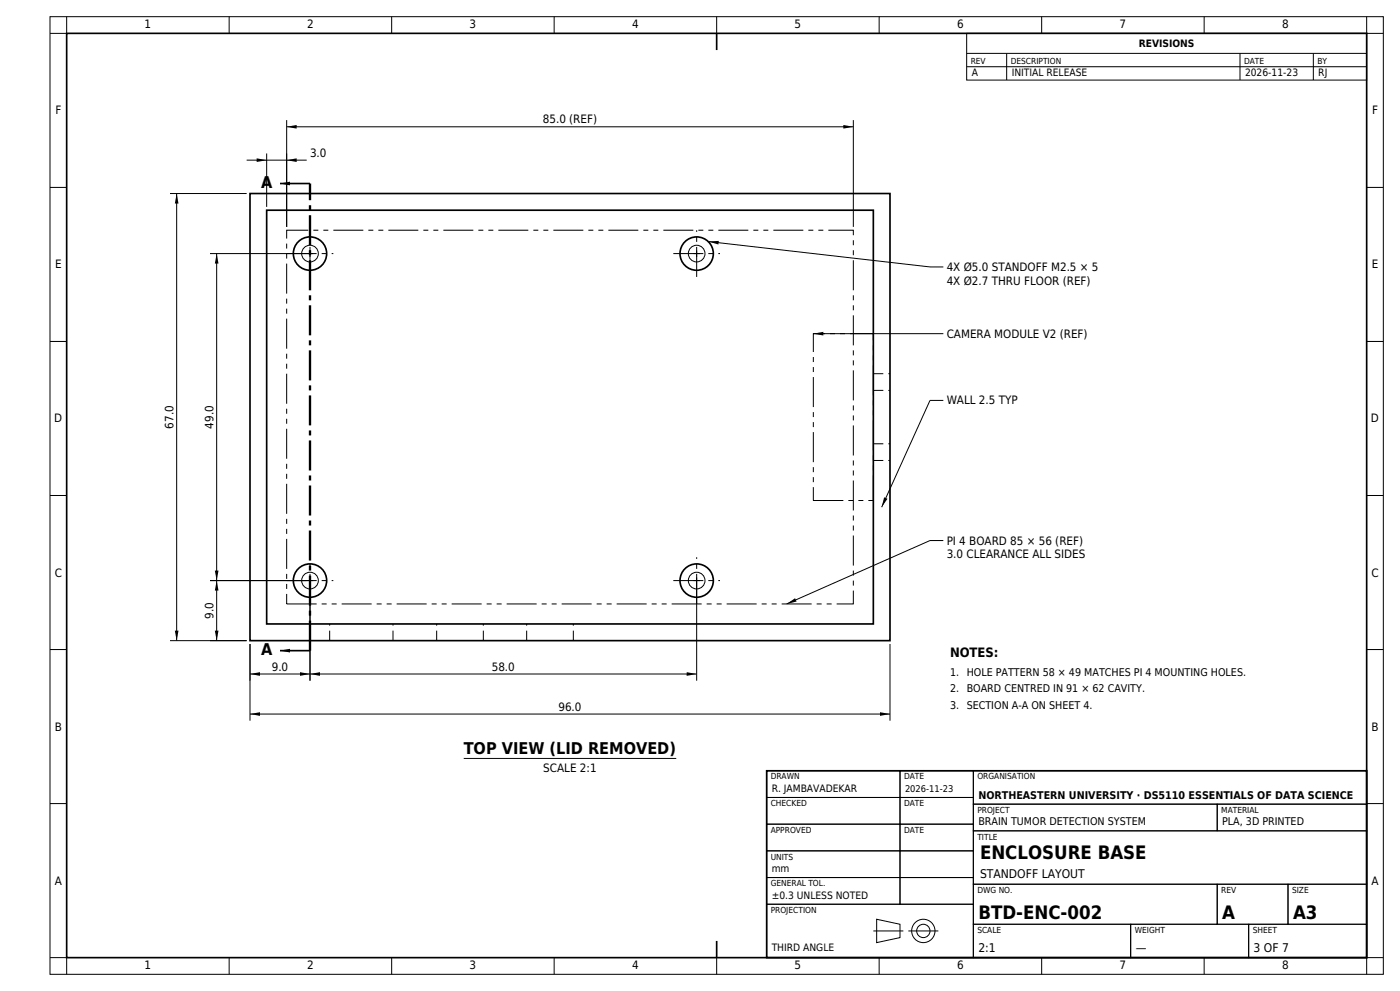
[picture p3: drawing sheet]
<svg xmlns="http://www.w3.org/2000/svg" width="420mm" height="297mm" viewBox="0 0 420 297" stroke-linecap="round" stroke-linejoin="round" font-family="sans-serif">
<g fill="none" stroke="#000" stroke-width=".5">
<path d="M20 10h390v277h-390zM215 10v5M75 58h192v134h-192zM84 55h9M80 63h182v124h-182zM84 195h9M230 231h180v56h-180zM215 282v5"/>
<circle cx="93" cy="76" r="5"/>
<circle cx="209" cy="76" r="5"/>
<circle cx="93" cy="174" r="5"/>
<circle cx="209" cy="174" r="5"/>
</g>
<g fill="none" stroke="#000" stroke-width=".3">
<path d="M15 5h400v287h-400zM20 5v5h-5M68.8 5v5M117.5 5v5M166.2 5v5M215 5v5M263.8 5v5M290 10h120v14h-120zM290 16h120M290 20h120M302 16v8M312.5 5v5"/>
<path d="M361.3 5v5M372 16v8M394 16v8M410 5v5h5M86 36v32M86 38h170M256 36v32M15 56.2h5M51 58h23M53 58v134M74 48h18M80 46v16"/>
<path d="M410 56.2h5M63 76h31M65 76v116M93 75v2M208 76h2M209 75v2M212.6 72.4l66.4 7.6h4M15 102.3h5M244 100h39M283 120h-4l-14.5 32M410 102.3h5M15 148.5h5"/>
<path d="M410 148.5h5M63 174h31M93 173v31M208 174h2M209 173v31M283 162h-4l-43 19M15 194.7h5M51 192h23M75 193v23M267 193v23M410 194.7h5M75 202h134"/>
<path d="M75 214h192M139.1 227.3h63.8M230 231h40v8h-40zM230 239h40v8h-40zM270 231h22v8h-22zM270 239h22v8h-22zM292 231h118v10h-118zM15 240.8h5M230 247h40v8h-40zM230 255h40v8h-40zM270 247h22v8h-22zM270 255h22v8h-22z"/>
<path d="M292 241h73.2v8h-73.2zM292 249h118v16h-118zM365.2 241h44.8v8h-44.8zM410 240.8h5M230 263h40v8h-40zM230 271h62v16h-62zM263 275.5l7 1.5v4l-7 1.5zM270 263h22v8h-22zM292 265h73.2v12h-73.2zM292 277h47.2v10h-47.2zM339.2 277h35.4v10h-35.4zM365.2 265h21.2v12h-21.2z"/>
<path d="M374.6 277h35.4v10h-35.4zM386.4 265h23.6v12h-23.6zM15 287h5v5M68.8 287v5M117.5 287v5M166.2 287v5M215 287v5M263.8 287v5M312.5 287v5M361.3 287v5M415 287h-5v5"/>
<circle cx="93" cy="76" r="2.5"/>
<circle cx="209" cy="76" r="2.5"/>
<circle cx="93" cy="174" r="2.5"/>
<circle cx="209" cy="174" r="2.5"/>
<circle cx="277" cy="279" r="3.5"/>
<circle cx="277" cy="279" r="2"/>
</g>
<path d="M86 76h14M202 76h14M93 83v-14M209 83v-14M86 174h14M202 174h14M93 181v-14M209 181v-14M262 279h9M272.5 279h9" fill="none" stroke="#000" stroke-width=".3" stroke-dasharray="9 1.5 1.5 1.5" stroke-linecap="butt"/>
<path d="M86 69h170v112h-170zM244 100h18v50h-18z" fill="none" stroke="#000" stroke-width=".3" stroke-dasharray="9 1.5 1.5 1.5 1.5 1.5" stroke-linecap="butt"/>
<path d="M262 117h5M262 112h5M262 133h5M262 138h5M98.9 192v-5M117.9 192v-5M131 192v-5M145 192v-5M158 192v-5M172 192v-5" fill="none" stroke="#000" stroke-width=".3" stroke-dasharray="3 1.5" stroke-linecap="butt"/>
<g fill="#000">
<path d="M86 38l3-.6v1.1zM253 37.4l3 .6-3 .5zM53 58l.6 3h-1.1zM77 47.5l3 .5-3 .6zM84 55l3-.5v1.1zM86 48l3-.5v1.1zM65 76l.5 3h-1.1zM212.6 72.4l3-.2-.1 1.1zM244 100l3-.6v1.2zM265.2 149l1 .5-1.7 2.5zM65 174l.5 3h-1.1zM64.4 171h1.1l-.5 3z"/>
<path d="M52.5 189h1.1l-.6 3zM64.4 189h1.1l-.5 3zM84 195l3-.5v1.1zM236 181l2.5-1.7 .5 1zM75 202l3-.6v1.1zM75 214l3-.5v1.1zM90 201.4l3 .6-3 .5zM93 202l3-.6v1.1zM206 201.4l3 .6-3 .5zM264 213.5l3 .5-3 .6z"/>
</g>
<path d="M93 195v-140" fill="none" stroke="#000" stroke-width=".7" stroke-dasharray="9 1.5 1.5 1.5" stroke-linecap="butt"/>
<g font-size="5.6">
<text x="294" y="257.5">ENCLOSURE BASE</text>
<text x="293.5" y="275.4">BTD-ENC-002</text>
<text x="366.7" y="275.4">A</text>
<text x="387.9" y="275.4">A3</text>
</g>
<g font-size="4.9">
<text x="78.3" y="56.3">A</text>
<text x="78.3" y="196.3">A</text>
<text x="139.1" y="226">TOP VIEW (LID REMOVED)</text>
</g>
<text font-size="3.9" x="285" y="197">NOTES:</text>
<g font-size="3.6">
<text x="294" y="263">STANDOFF LAYOUT</text>
<text x="293.5" y="285.4">2:1</text>
<text x="340.7" y="285.4">—</text>
<text x="376.1" y="285.4">3 OF 7</text>
</g>
<g font-size="3.5">
<text x="43.4" y="8.4">1</text>
<text x="92.1" y="8.4">2</text>
<text x="140.9" y="8.4">3</text>
<text x="189.6" y="8.4">4</text>
<text x="238.4" y="8.4">5</text>
<text x="287.1" y="8.4">6</text>
<text x="335.9" y="8.4">7</text>
<text x="384.6" y="8.4">8</text>
<text x="16.6" y="34.3">F</text>
<text x="411.6" y="34.3">F</text>
<text x="162.8" y="37">85.0 (REF)</text>
<text x="93" y="47">3.0</text>
<text x="16.5" y="80.4">E</text>
<text x="284" y="81.2">4X Ø5.0 STANDOFF M2.5 × 5</text>
<text x="411.5" y="80.4">E</text>
<text x="284" y="85.3">4X Ø2.7 THRU FLOOR (REF)</text>
<text x="284" y="101.2">CAMERA MODULE V2 (REF)</text>
<text x="284" y="121.2">WALL 2.5 TYP</text>
<text x="16.3" y="126.6">D</text>
<text x="52" y="128.5" transform="rotate(-90 52 128.5)">67.0</text>
<text x="64" y="128.5" transform="rotate(-90 64 128.5)">49.0</text>
<text x="411.3" y="126.6">D</text>
<text x="284" y="163.2">PI 4 BOARD 85 × 56 (REF)</text>
<text x="284" y="167.3">3.0 CLEARANCE ALL SIDES</text>
<text x="16.4" y="172.8">C</text>
<text x="411.4" y="172.8">C</text>
<text x="64" y="185.5" transform="rotate(-90 64 185.5)">9.0</text>
<text x="81.5" y="201">9.0</text>
<text x="147.5" y="201">58.0</text>
<text x="167.5" y="213">96.0</text>
<text x="16.4" y="219">B</text>
<text x="411.4" y="219">B</text>
<text x="163" y="231.5">SCALE 2:1</text>
<text x="16.4" y="265.1">A</text>
<text x="411.4" y="265.1">A</text>
<text x="43.4" y="290.4">1</text>
<text x="92.1" y="290.4">2</text>
<text x="140.9" y="290.4">3</text>
<text x="189.6" y="290.4">4</text>
<text x="238.4" y="290.4">5</text>
<text x="287.1" y="290.4">6</text>
<text x="335.9" y="290.4">7</text>
<text x="384.6" y="290.4">8</text>
</g>
<g font-size="3.2">
<text x="285" y="202.5">1.</text>
<text x="290" y="202.5">HOLE PATTERN 58 × 49 MATCHES PI 4 MOUNTING HOLES.</text>
<text x="285" y="207.5">2.</text>
<text x="290" y="207.5">BOARD CENTRED IN 91 × 62 CAVITY.</text>
<text x="285" y="212.5">3.</text>
<text x="290" y="212.5">SECTION A-A ON SHEET 4.</text>
<text x="293.5" y="239.4">NORTHEASTERN UNIVERSITY · DS5110 ESSENTIALS OF DATA SCIENCE</text>
<text x="293.5" y="247.4">BRAIN TUMOR DETECTION SYSTEM</text>
<text x="366.7" y="247.4">PLA, 3D PRINTED</text>
</g>
<g font-size="3.1">
<text x="341.6" y="14">REVISIONS</text>
<text x="291.5" y="22.8">A</text>
<text x="303.5" y="22.8">INITIAL RELEASE</text>
<text x="373.5" y="22.8">2026-11-23</text>
<text x="395.5" y="22.8">RJ</text>
<text x="231.5" y="237.4">R. JAMBAVADEKAR</text>
<text x="231.5" y="261.4">mm</text>
<text x="231.5" y="269.4">±0.3 UNLESS NOTED</text>
<text x="231.5" y="285">THIRD ANGLE</text>
</g>
<text font-size="2.8" x="271.5" y="237.4">2026-11-23</text>
<g font-size="2.5">
<text x="291.2" y="19.2">REV</text>
<text x="303.2" y="19.2">DESCRIPTION</text>
<text x="373.2" y="19.2">DATE</text>
<text x="395.2" y="19.2">BY</text>
<text x="231.2" y="233.6">DRAWN</text>
<text x="271.2" y="233.6">DATE</text>
<text x="293.2" y="233.6">ORGANISATION</text>
<text x="231.2" y="241.6">CHECKED</text>
<text x="271.2" y="241.6">DATE</text>
<text x="293.2" y="243.6">PROJECT</text>
<text x="366.4" y="243.6">MATERIAL</text>
<text x="231.2" y="249.6">APPROVED</text>
<text x="271.2" y="249.6">DATE</text>
<text x="293.2" y="251.6">TITLE</text>
<text x="231.2" y="257.6">UNITS</text>
<text x="231.2" y="265.6">GENERAL TOL.</text>
<text x="293.2" y="267.6">DWG NO.</text>
<text x="366.4" y="267.6">REV</text>
<text x="387.6" y="267.6">SIZE</text>
<text x="231.2" y="273.6">PROJECTION</text>
<text x="293.2" y="279.6">SCALE</text>
<text x="340.4" y="279.6">WEIGHT</text>
<text x="375.8" y="279.6">SHEET</text>
</g>
</svg>
